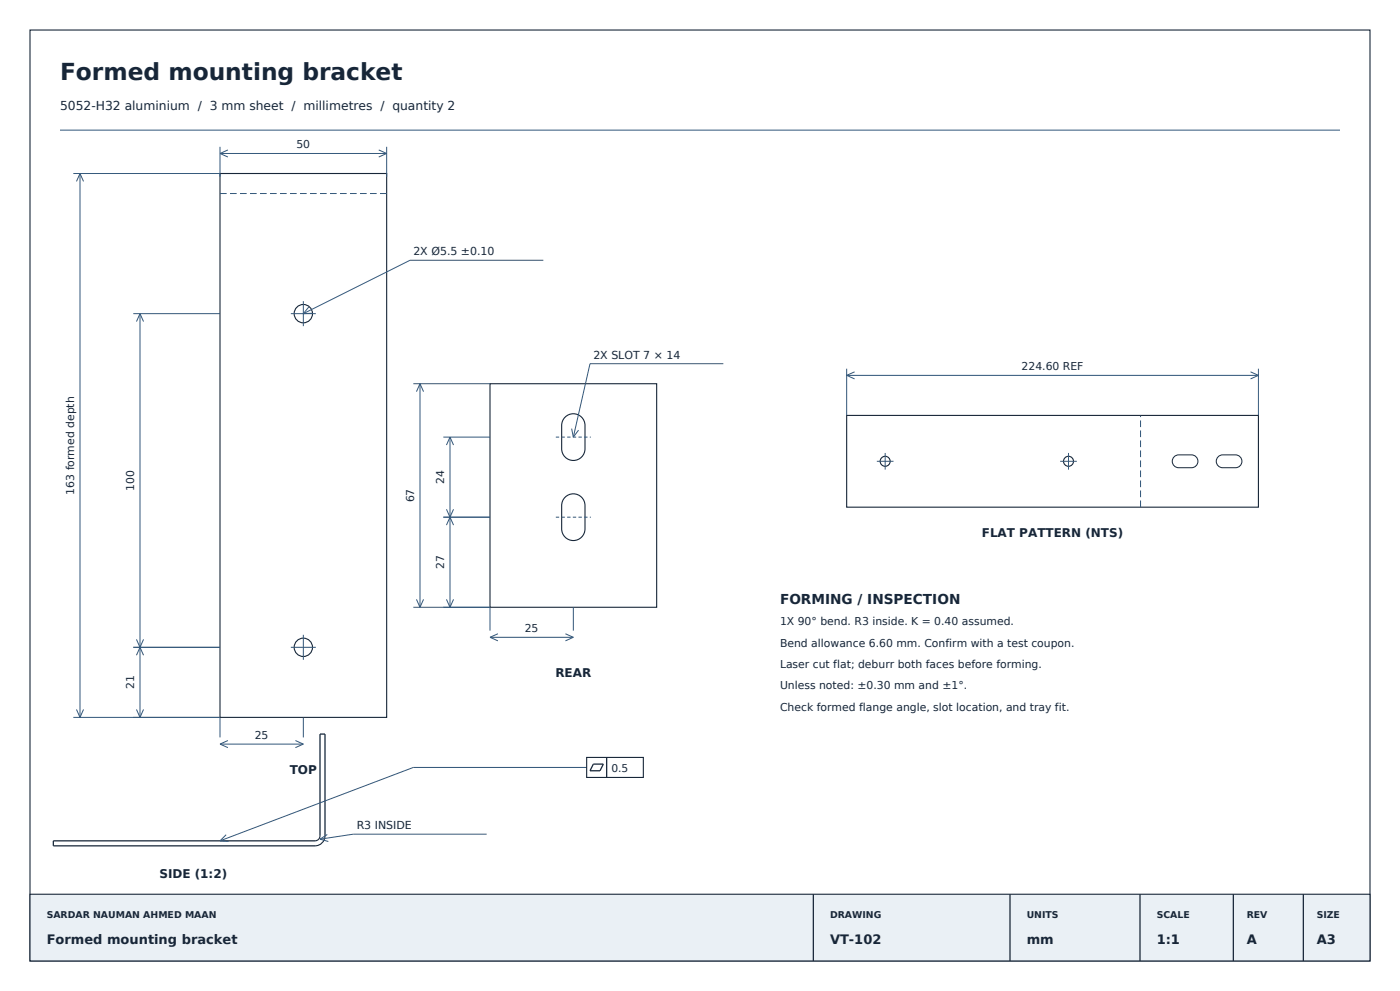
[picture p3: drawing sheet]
<svg xmlns="http://www.w3.org/2000/svg" width="420mm" height="297mm" viewBox="0 0 420 297" stroke-linecap="round" stroke-linejoin="round" font-family="sans-serif">
<path d="M9 9h402v279h-402z" fill="none" stroke="#172638" stroke-width=".33"/>
<path d="M9 268h402v20h-402z" fill-rule="evenodd" fill="#eaf0f5" stroke="#172638" stroke-width=".33"/>
<path d="M178 229h3l-1 2h-3zM182 227v6M94.5 252h-78.5v1.5h78.5M96 250.5v-30.5h1.5v30.5M244 268v20M303 268v20M342 268v20M370 268v20M391 268v20" fill="none" stroke="#172638" stroke-width=".38"/>
<g fill="none" stroke="#31567a" stroke-width=".3">
<path d="M18 39h384M22 52h44M24 52v163M24 52l1.1 2.4M24 52l-1.1 2.4M66 44v9M66 46h50M66 46l2.4 1.1M68.4 44.9l-2.4 1.1M113.6 44.9l2.4 1.1M116 44v9M116 46l-2.4 1.1"/>
<path d="M163 78h-40l-32 16M40 94h26M42 94v121M42 94l1.1 2.4M42 94l-1.1 2.4M87.3 94h7.5M91 90.2v7.5M92.6 92l-1.6 2M93.6 93.9l-2.6 .1M124 115h23M126 115v67M126 115l1.1 2.4"/>
<path d="M126 115l-1.1 2.4M217 109h-40l-5 22M254 110.5v14M254 112.5h123.5M254 112.5l2.4 1.1M256.4 111.4l-2.4 1.1M375.2 111.4l2.3 1.1M377.5 110.5v14M377.5 112.5l-2.3 1.1M133 131h14M135 131v51M135 131l1.1 2.4"/>
<path d="M135 131l-1.1 2.4M171.5 128.4l.5 2.6M173.6 128.9l-1.6 2.1M263.1 138.2h5M265.6 135.7v5M318.1 138.2h5M320.6 135.7v5M133 155h14M133.9 152.6l2.2 4.8M136.1 152.6l-2.2 4.8M124.9 179.6l1.1 2.4M127.1 179.6l-1.1 2.4"/>
<path d="M133.9 179.6l1.1 2.4M136.1 179.6l-1.1 2.4M40 194h26M40.9 191.6l2.2 4.8M43.1 191.6l-2.2 4.8M87.3 194h7.5M91 190.2v7.5M124 182h23v7M147 191h25M147 191l2.4 1.1M149.4 189.9l-2.4 1.1M169.6 189.9l2.4 1.1"/>
<path d="M172 182v7M172 191l-2.4 1.1M22 215h44v6M22.9 212.6l1.1 2.4M25.1 212.6l-1.1 2.4M40.9 212.6l1.1 2.4M43.1 212.6l-1.1 2.4M91 215v6M66 223h25M66 223l2.4 1.1M68.4 221.9l-2.4 1.1M88.6 221.9l2.4 1.1"/>
<path d="M91 223l-2.4 1.1M176 230h-52l-58 22M66 252l2.6 .1M67.8 250.2l-1.8 1.8M96 251.5l2.5 .7M98.2 250.1l-2.2 1.4M146 250h-40l-10 1.5"/>
</g>
<g fill="none" stroke="#172638" stroke-width=".33">
<path d="M66 52h50v163h-50zM147 115h50v67h-50zM169.5 125a3.5 3.5 0 0 1 3.8-.7 3.5 3.5 0 0 1 2.2 3.2v7a3.5 3.5 0 0 1-3.5 3.5 3.5 3.5 0 0 1-3.5-3.5v-7a3.5 3.5 0 0 1 1-2.5zM254 124.5h123.5v27.5h-123.5zM169.5 149a3.5 3.5 0 0 1 3.8-.7 3.5 3.5 0 0 1 2.2 3.2v7a3.5 3.5 0 0 1-3.5 3.5 3.5 3.5 0 0 1-3.5-3.5v-7a3.5 3.5 0 0 1 1-2.5zM176 227h17v6h-17zM96 250.5a1.5 1.5 0 0 1-1.5 1.5M97.5 250.5a3 3 0 0 1-3 3"/>
<circle cx="91" cy="94" r="2.75"/>
<circle cx="265.5" cy="138.2" r="1.5"/>
<circle cx="320.5" cy="138.2" r="1.5"/>
<circle cx="91" cy="194" r="2.75"/>
</g>
<path d="M66 58h50M342.2 152v-27.5" fill="none" stroke="#31567a" stroke-width=".3" stroke-dasharray="2 1" stroke-linecap="butt"/>
<path d="M166.8 131h10.5M166.8 155h10.5" fill="none" stroke="#31567a" stroke-width=".3" stroke-dasharray="1 .7" stroke-linecap="butt"/>
<path d="M352.2 136.9l1.4-.6h3.9a1.93 1.93 0 0 1 1.9 1.9 1.93 1.93 0 0 1-1.9 2h-3.9a1.92 1.92 0 0 1-1.8-1.2 1.92 1.92 0 0 1 .4-2.1zM365.4 136.9l1.4-.6h3.9a1.93 1.93 0 0 1 1.9 1.9 1.93 1.93 0 0 1-1.9 2h-3.9a1.92 1.92 0 0 1-1.8-1.2 1.92 1.92 0 0 1 .4-2.1z" fill="none" stroke="#172638" stroke-width=".3"/>
<text font-size="7" fill="#172638" x="18" y="24">Formed mounting bracket</text>
<text font-size="4.1" fill="#172638" x="234" y="181">FORMING / INSPECTION</text>
<g font-size="3.9" fill="#172638">
<text x="14" y="283">Formed mounting bracket</text>
<text x="249" y="283">VT-102</text>
<text x="308" y="283">mm</text>
<text x="347" y="283">1:1</text>
<text x="374" y="283">A</text>
<text x="395" y="283">A3</text>
</g>
<text font-size="3.7" fill="#172638" x="18" y="33">5052-H32 aluminium / 3 mm sheet / millimetres / quantity 2</text>
<g font-size="3.6" fill="#172638">
<text x="294.5" y="161">FLAT PATTERN (NTS)</text>
<text x="166.6" y="203">REAR</text>
<text x="86.9" y="232">TOP</text>
<text x="47.8" y="263">SIDE (1:2)</text>
</g>
<g font-size="3.3" fill="#172638">
<text x="88.9" y="44.4">50</text>
<text x="124" y="76.5">2X Ø5.5 ±0.10</text>
<text x="178" y="107.5">2X SLOT 7 × 14</text>
<text x="306.5" y="110.9">224.60 REF</text>
<text x="22.2" y="148.2" transform="rotate(-90 22.2 148.2)">163 formed depth</text>
<text x="40.2" y="147.1" transform="rotate(-90 40.2 147.1)">100</text>
<text x="133.2" y="145.1" transform="rotate(-90 133.2 145.1)">24</text>
<text x="124.2" y="150.6" transform="rotate(-90 124.2 150.6)">67</text>
<text x="133.2" y="170.6" transform="rotate(-90 133.2 170.6)">27</text>
<text x="157.4" y="189.4">25</text>
<text x="234" y="187.4">1X 90° bend. R3 inside. K = 0.40 assumed.</text>
<text x="234" y="193.8">Bend allowance 6.60 mm. Confirm with a test coupon.</text>
<text x="234" y="200.2">Laser cut flat; deburr both faces before forming.</text>
<text x="40.2" y="206.6" transform="rotate(-90 40.2 206.6)">21</text>
<text x="234" y="206.6">Unless noted: ±0.30 mm and ±1°.</text>
<text x="234" y="213">Check formed flange angle, slot location, and tray fit.</text>
<text x="76.4" y="221.4">25</text>
<text x="107" y="248.5">R3 INSIDE</text>
</g>
<text font-size="3.2" fill="#172638" x="183.4" y="231.3">0.5</text>
<g font-size="2.8" fill="#172638">
<text x="14" y="275">SARDAR NAUMAN AHMED MAAN</text>
<text x="249" y="275">DRAWING</text>
<text x="308" y="275">UNITS</text>
<text x="347" y="275">SCALE</text>
<text x="374" y="275">REV</text>
<text x="395" y="275">SIZE</text>
</g>
</svg>
